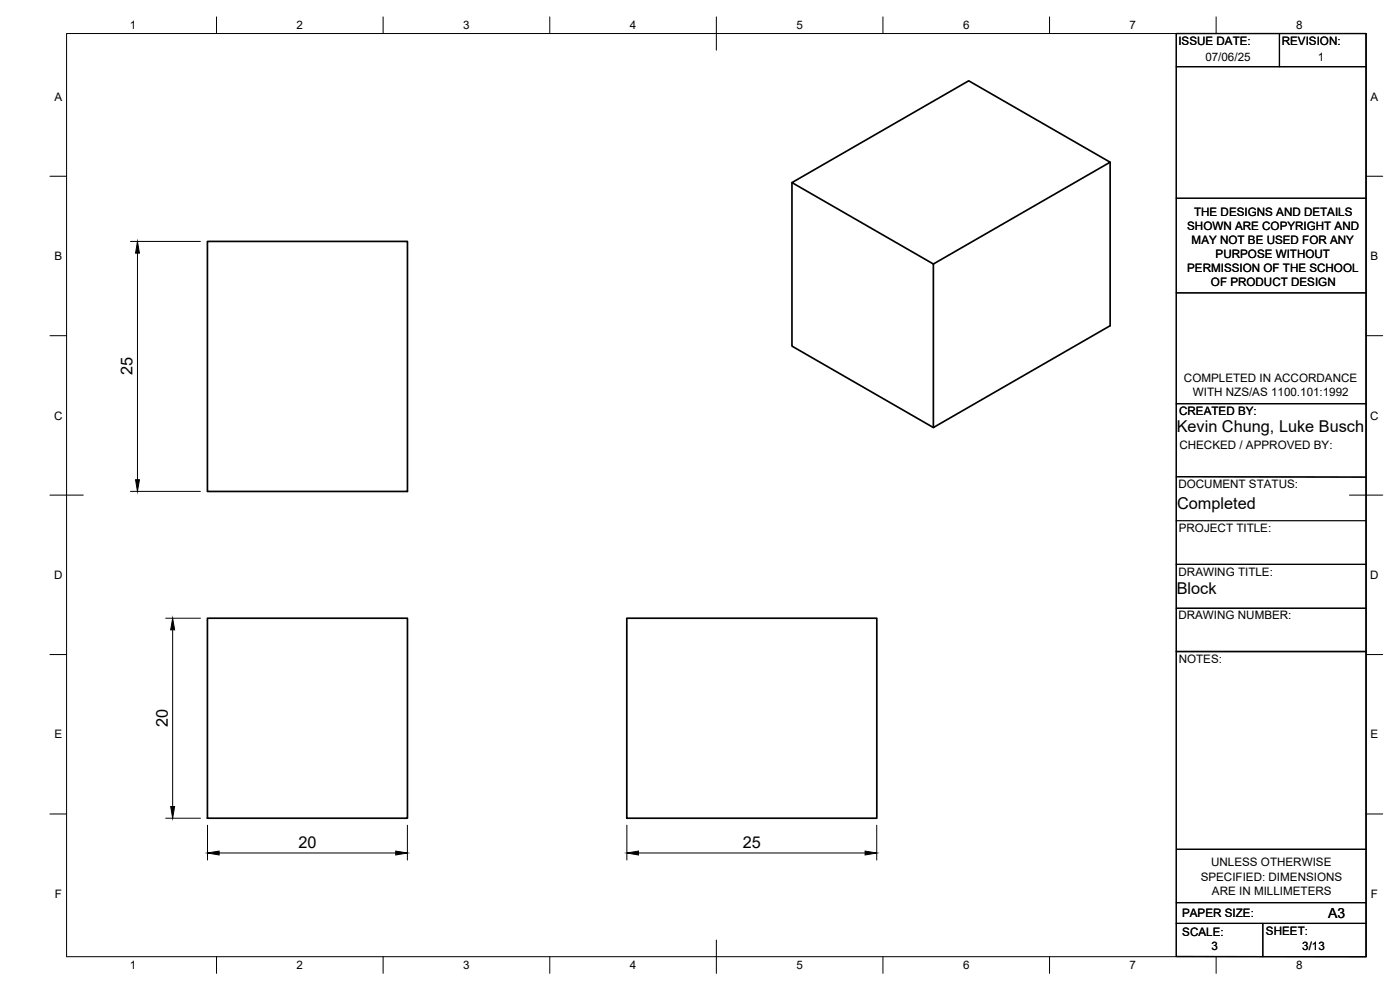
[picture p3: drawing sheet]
<svg xmlns="http://www.w3.org/2000/svg" width="420mm" height="297mm" viewBox="0 0 420 297" stroke-linecap="round" stroke-linejoin="round" font-family="sans-serif">
<!-- layer: Visible -->
<path d="M237.7 54.8l53-30.6 42.5 24.5-53.1 30.5zM237.7 54.8v49.1l42.4 24.4M333.2 48.7v49l-53.1 30.6v-49.1M62.3 72.4h60v75.1h-60zM62.3 185.5h60v60h-60zM188.1 185.5h75v60h-75z" fill="none" stroke="#000" stroke-width=".51"/>
<!-- layer: BORDER -->
<g fill="none" stroke="#000" stroke-width=".3">
<path d="M20 10.1h390v276.9h-390zM65 5.1v5M115 5.1v5M165 5.1v5M215 5.1v10M265 5.1v5M315 5.1v5M365 5.1v5M15 52.9h5M410 52.9h5M15 100.7h5M410 100.7h5"/>
<path d="M15 148.6h10M405 148.6h10M15 196.4h5M410 196.4h5M15 244.2h5M410 244.2h5M65 287v5M115 287v5M165 287v5M215 282.1v9.9M265 287v5M315 287v5"/>
<path d="M365 287v5"/>
</g>
<!-- layer: TITLEBLOCK -->
<g fill="none" stroke="#000" stroke-width=".36">
<path d="M353 10.1h57v276.9h-57zM384 10.1v9.9M353 20h57M353 59.5h57M353 87.9h57M353 121.1h57M353 156.2h57M353 143l57 .2M353 169.3h57M353 195.5h57M353 182.5h57M353.1 254.8h57"/>
<path d="M353 270.8h56.9M353 277.1h57M379 277.1v9.9"/>
</g>
<!-- layer: FD_Dimensions -->
<path d="M39.2 72.4h21M41.3 76v67.9M39.2 147.4h21M49.7 185.5h10.5M51.8 189v53M49.7 245.5h10.5M62.3 247.6v10.4M65.8 255.9h53M122.3 247.6v10.4M188.1 247.6v10.4M191.6 255.9h68M263.1 247.6v10.4" fill="none" stroke="#000" stroke-width=".3"/>
<path d="M41.3 72.4l.5 3.6h-1.1zM40.7 143.9h1.1l-.5 3.5zM51.8 185.5l.6 3.5h-1.2zM51.2 242h1.2l-.6 3.5zM62.3 255.9l3.5-.5v1.1zM118.8 255.4l3.5 .5-3.5 .6zM188.1 255.9l3.5-.5v1.1zM259.6 255.4l3.5 .5-3.5 .6z" fill="#000" stroke="#000" stroke-width=".3"/>
<g font-size="4.9">
<text x="39.8" y="112.6" transform="rotate(-90 39.8 112.6)">25</text>
<text x="353.1" y="129.5">Kevin Chung, Luke Busch</text>
<text x="353.3" y="152.6">Completed</text>
<text x="353.1" y="178.3">Block</text>
<text x="50.4" y="218.2" transform="rotate(-90 50.4 218.2)">20</text>
<text x="89.6" y="254.5">20</text>
<text x="222.9" y="254.5">25</text>
</g>
<text font-size="4.2" x="398.6" y="275.5">A3</text>
<g font-size="3.5">
<text x="39" y="8.8">1</text>
<text x="89" y="8.8">2</text>
<text x="139" y="8.8">3</text>
<text x="189" y="8.8">4</text>
<text x="239" y="8.8">5</text>
<text x="289" y="8.8">6</text>
<text x="339" y="8.8">7</text>
<text x="389" y="8.8">8</text>
<text x="353.7" y="13.6">ISSUE DATE:</text>
<text x="384.7" y="13.6">REVISION:</text>
<text x="361.7" y="18.2">07/06/25</text>
<text x="395.5" y="18.2">1</text>
<text x="16.3" y="30.2">A</text>
<text x="411.3" y="30.2">A</text>
<text x="358.4" y="64.7">THE DESIGNS AND DETAILS</text>
<text x="356.3" y="68.9">SHOWN ARE COPYRIGHT AND</text>
<text x="357.6" y="73.1">MAY NOT BE USED FOR ANY</text>
<text x="364.8" y="77.4">PURPOSE WITHOUT</text>
<text x="16.3" y="78">B</text>
<text x="356.3" y="81.6">PERMISSION OF THE SCHOOL</text>
<text x="411.3" y="78">B</text>
<text x="363.4" y="85.8">OF PRODUCT DESIGN</text>
<text x="355.3" y="114.6">COMPLETED IN ACCORDANCE</text>
<text x="358" y="118.8">WITH NZS/AS 1100.101:1992</text>
<text x="16.2" y="125.9">C</text>
<text x="353.9" y="124.6">CREATED BY:</text>
<text x="411.2" y="125.9">C</text>
<text x="353.9" y="134.7">CHECKED / APPROVED BY:</text>
<text x="353.7" y="146.4">DOCUMENT STATUS:</text>
<text x="353.8" y="159.8">PROJECT TITLE:</text>
<text x="16.2" y="173.7">D</text>
<text x="353.7" y="172.7">DRAWING TITLE:</text>
<text x="411.2" y="173.7">D</text>
<text x="353.7" y="185.9">DRAWING NUMBER:</text>
<text x="353.8" y="198.9">NOTES:</text>
<text x="16.3" y="221.6">E</text>
<text x="411.3" y="221.6">E</text>
<text x="363.5" y="260">UNLESS OTHERWISE</text>
<text x="16.4" y="269.4">F</text>
<text x="360.3" y="264.2">SPECIFIED: DIMENSIONS</text>
<text x="363.7" y="268.4">ARE IN MILLIMETERS</text>
<text x="411.4" y="269.4">F</text>
<text x="354.8" y="275.2">PAPER SIZE:</text>
<text x="354.8" y="280.8">SCALE:</text>
<text x="379.9" y="280.6">SHEET:</text>
<text x="363.6" y="284.9">3</text>
<text x="390.8" y="285">3/13</text>
<text x="39" y="290.8">1</text>
<text x="89" y="290.8">2</text>
<text x="139" y="290.8">3</text>
<text x="189" y="290.8">4</text>
<text x="239" y="290.8">5</text>
<text x="289" y="290.8">6</text>
<text x="339" y="290.8">7</text>
<text x="389" y="290.8">8</text>
</g>
</svg>
